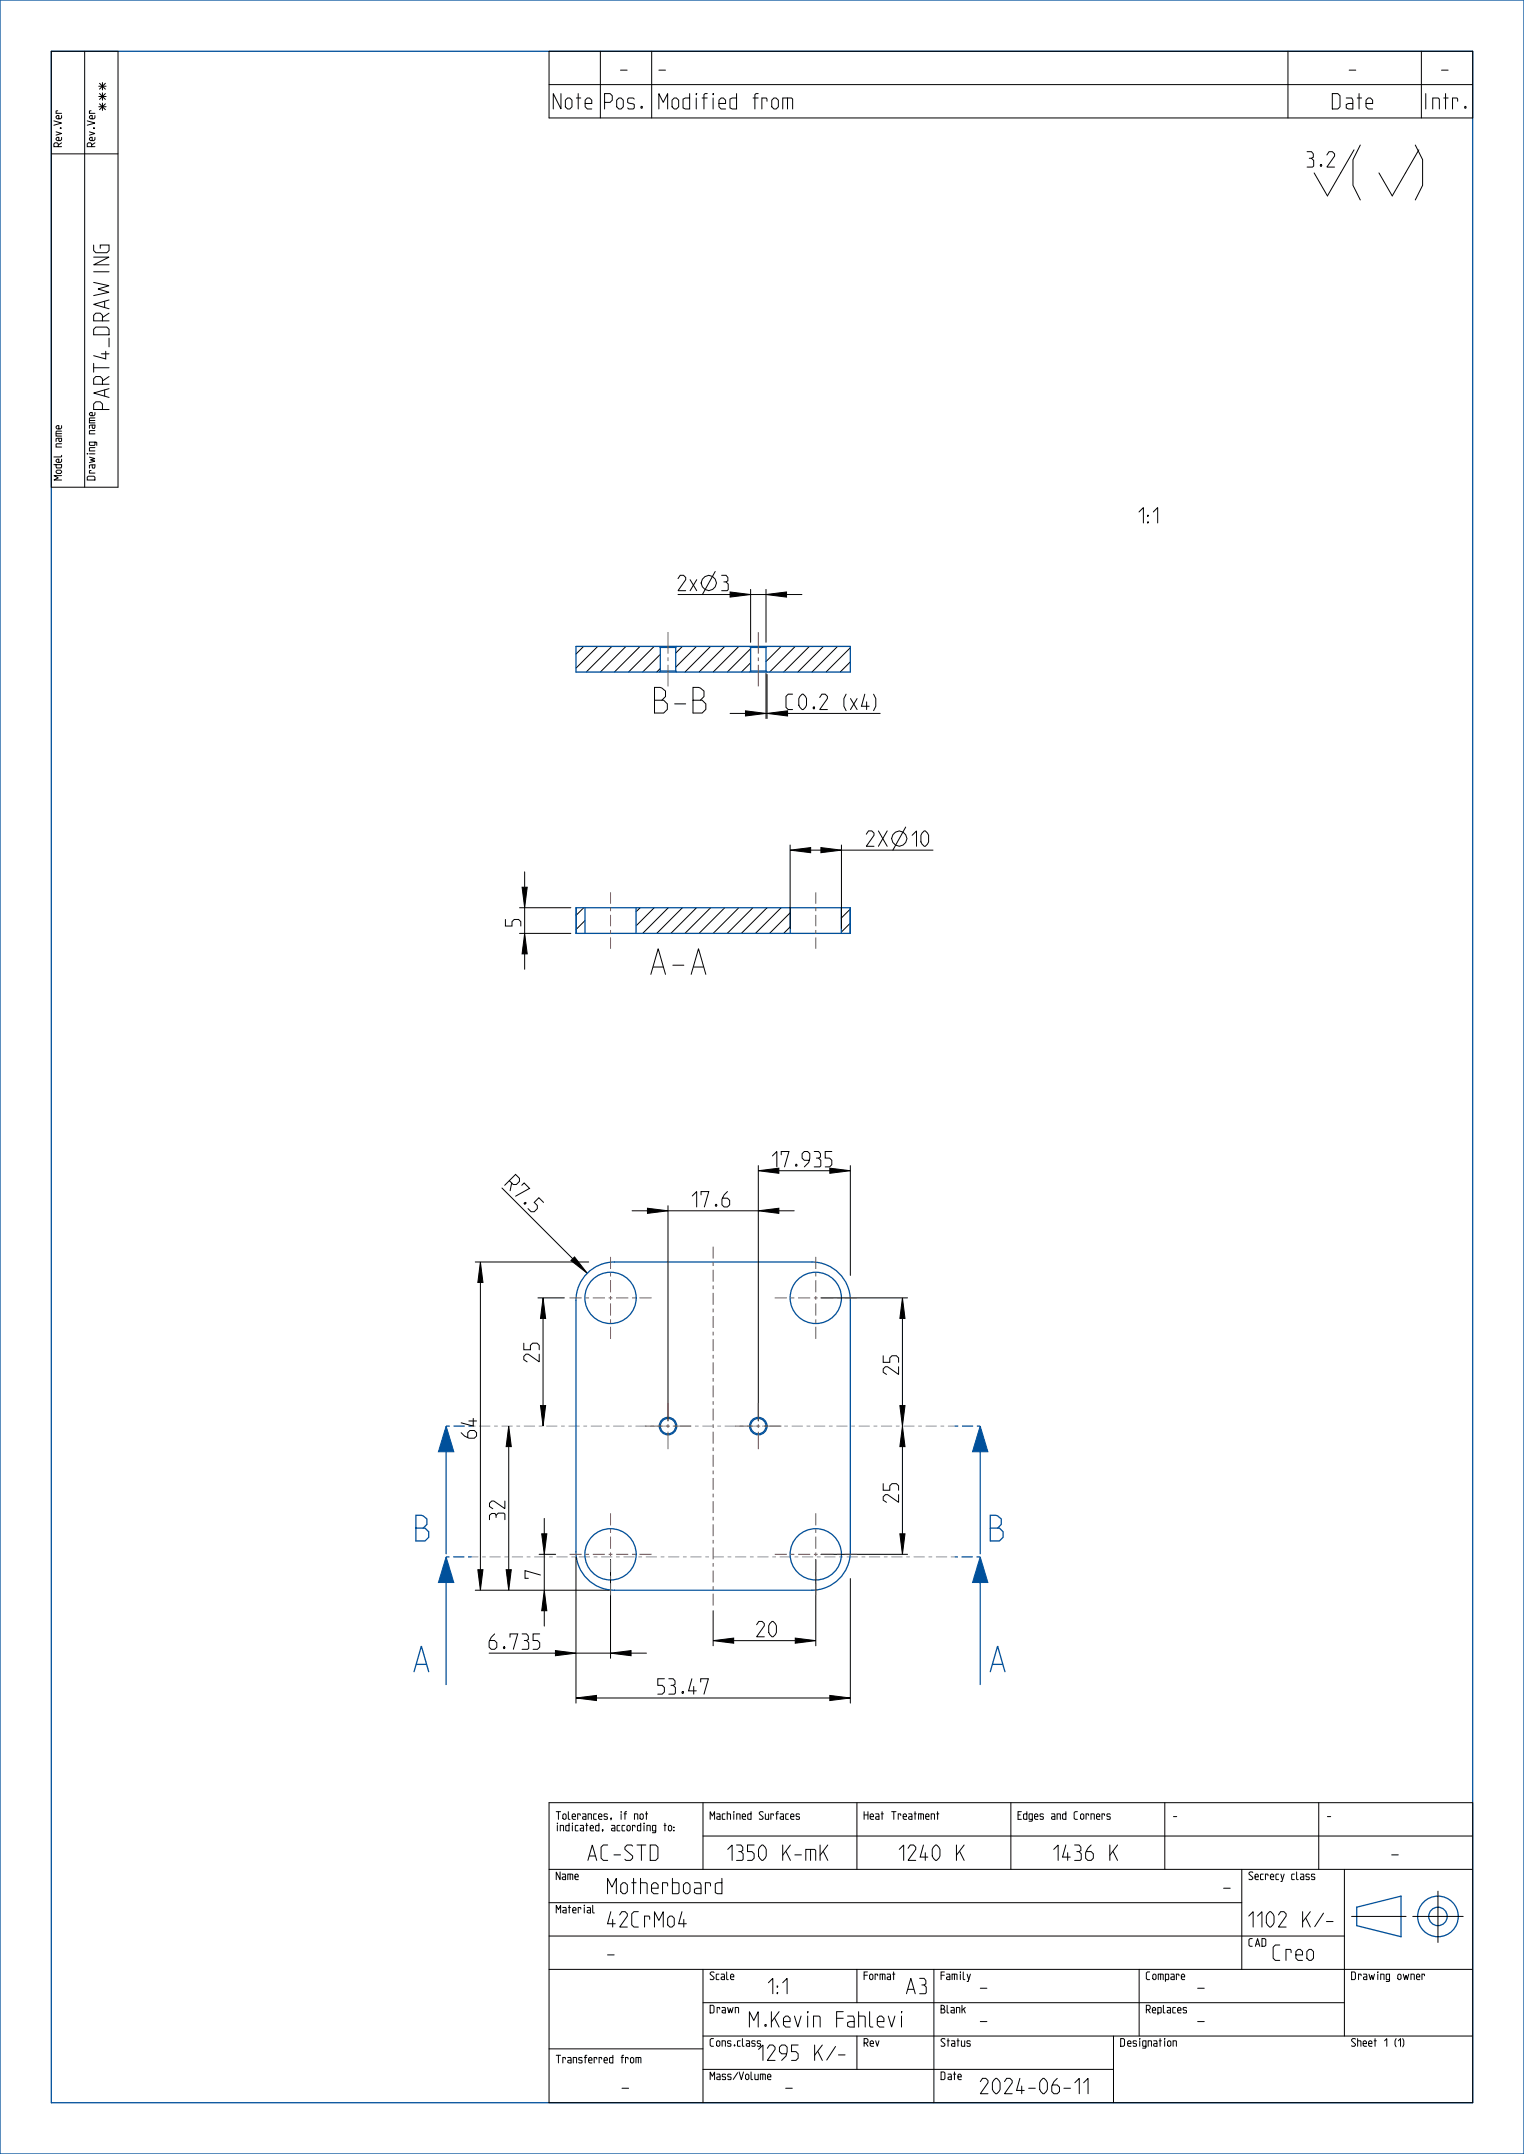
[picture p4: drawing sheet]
<svg xmlns="http://www.w3.org/2000/svg" width="297mm" height="420mm" viewBox="0 0 297 420" stroke-linecap="round" stroke-linejoin="round" font-family="sans-serif">
<g fill="none" stroke="#000" stroke-width=".19">
<path d="M113.7 126l-1.5 1.5M116.5 126l-4.3 4.3M119.2 126l-5 5M122 126l-5 5M124.7 126l-5 5M127.5 126l-5 5M128.7 127.6l-3.5 3.4M128.7 130.3l-.7 .7M133 126l-1.3 1.3M135.7 126l-4 4.1M138.5 126l-5 5M141.2 126l-5 5"/>
<path d="M144 126l-5 5M146.3 126.5l-4.6 4.5M146.3 129.2l-1.8 1.8M152.2 126l-2.9 3M155 126l-5 5M157.7 126l-5 5M160.5 126l-5 5M163.2 126l-5 5M165.7 126.3l-4.7 4.7M165.7 129.1l-2 1.9M113.8 177l-1.5 1.4M114 179.5l-1.7 1.7"/>
<path d="M124.7 177l-.7 .8M127.5 177l-3.5 3.5M130.2 177l-5 5M133 177l-5 5M135.7 177l-5 5M138.5 177l-5 5M141.2 177l-5 5M144 177l-5 5M146.7 177l-5 5M149.5 177l-5 5M152.2 177l-5 5M154 178l-4 4"/>
<path d="M165.6 177.3l-1.6 1.7M154 180.7l-1.3 1.3M165.6 180.1l-1.6 1.7"/>
</g>
<path d="M191 303.6l1.5 5h-3z" fill="#00509b"/>
<path d="M191 303.6l1.5 5h-3z" fill="none" stroke="#00509b" stroke-width=".19"/>
<path d="M193 326l1.4-5 1.4 5M193.5 324.5h1.9" fill="none" stroke="#00509b" stroke-width=".25"/>
<path d="M86.9 303.6l1.5 5h-3z" fill="#00509b"/>
<path d="M86.9 303.6l1.5 5h-3z" fill="none" stroke="#00509b" stroke-width=".19"/>
<path d="M80.7 326l1.4-5 1.4 5M81.2 324.5h1.9" fill="none" stroke="#00509b" stroke-width=".25"/>
<path d="M86.9 278.1l1.5 5h-3z" fill="#00509b"/>
<path d="M86.9 278.1l1.5 5h-3z" fill="none" stroke="#00509b" stroke-width=".19"/>
<path d="M81 298h1.5l.7-.8v-1l-.7-.6-.4-.1h-1.1v5h1.8l.7-.8v-1l-.7-.7h-.3" fill="none" stroke="#00509b" stroke-width=".25"/>
<path d="M191 278.1l1.5 5h-3z" fill="#00509b"/>
<path d="M191 278.1l1.5 5h-3z" fill="none" stroke="#00509b" stroke-width=".19"/>
<g fill="none" stroke="#00509b" stroke-width=".25">
<path d="M0 0h297v420h-297zM10 10h277v400h-277zM112.2 126h53.5v5h-53.5zM128.5 126l.2 .2M128.7 126.2v4.6M128.7 130.8l-.2 .2M128.7 130.8h3M128.7 126.2h3M131.7 126.2v4.6M131.7 130.8l.2 .2M131.9 126l-.2 .2M146.1 126l.2 .2"/>
<path d="M146.3 130.8h3M146.3 126.2h3M146.3 126.2v4.6M146.3 130.8l-.2 .2M149.3 130.8l.2 .2M149.3 126.2v4.6M149.5 126l-.2 .2M112.2 177h53.5v5h-53.5zM112.3 177v5M114 177v5M124 177v5M154 177v5"/>
<path d="M164 177v5M165.6 177v5M114.8 247.9a7.5 7.5 0 0 1 4.9-1.8h38.5a7.5 7.5 0 0 1 7.5 7.5v49a7.5 7.5 0 0 1-7.5 7.5h-38.5a7.5 7.5 0 0 1-7.5-7.5v-49a7.5 7.5 0 0 1 2.6-5.7zM86.9 283.1v19.9M191 283.1v19.9M193 298h1.4l.7-.8v-1l-.7-.6-1.4-.1v5h1.8l.7-.8v-1l-.7-.7h-.4M86.9 308.6v19.9M191 308.6v19.9M264.4 371.9l8.6-2.2v7.9l-8.6-2.1z"/>
<circle cx="119" cy="253.1" r="5"/>
<circle cx="159" cy="253.1" r="5"/>
<circle cx="130.2" cy="278.1" r="1.7"/>
<circle cx="130.2" cy="278.1" r="1.5"/>
<circle cx="147.8" cy="278.1" r="1.7"/>
<circle cx="147.8" cy="278.1" r="1.5"/>
<circle cx="119" cy="303.1" r="5"/>
<circle cx="159" cy="303.1" r="5"/>
<circle cx="280.2" cy="373.7" r="4"/>
<circle cx="280.2" cy="373.7" r="1.8"/>
</g>
<path d="M86.9 278.1h5M186 278.1h5M91.9 303.6h-5M191 303.6h-5" fill="none" stroke="#00509b" stroke-width=".25" stroke-dasharray=".7 .7 2.2 .7" stroke-linecap="butt"/>
<path d="M91.9 278.1h94.1M186 303.6h-94.1" fill="none" stroke="#9196a0" stroke-width=".19" stroke-dasharray=".7 .7 2.2 .7" stroke-linecap="butt"/>
<g fill="#000">
<path d="M142.3 115.4l4 .5-4 .5zM149.3 115.9l4-.5v1zM145.3 138.6l4 .5-4 .5zM149.5 139.1l4-.5v1zM101.7 173h1l-.5 4zM154 165.8l4-.5v1zM160 165.3l4 .5-4 .5zM102.2 182l.5 4h-1zM126.2 235.6l4 .5-4 .5zM147.8 228.3l4-.5v1zM147.8 236.1l4-.5v1zM161.7 227.8l4 .5-4 .5z"/>
<path d="M93.6 246.1l.5 4h-1zM105.8 253.1l.5 4h-1zM112 245.1l2.4 3.2-3.1-2.5zM175.9 253.1l.5 4h-1zM99.1 278.1l.5 4h-1zM105.3 274.1h1l-.5 4zM175.9 278.1l.5 4h-1zM175.4 274.1h1l-.5 4zM93.1 306.1h1l-.5 4zM98.6 306.1h1l-.5 4zM106.1 310.1l.5 4h-1zM105.6 299.1h1l-.5 4z"/>
<path d="M139 319.9l4-.5v1zM155 319.4l4 .5-4 .5zM175.4 299.1h1l-.5 4zM112.2 331.1l4-.5v1zM108.2 321.8l4 .5-4 .5zM119 322.3l4-.5v1zM161.7 330.6l4 .5-4 .5z"/>
</g>
<g fill="none" stroke="#000" stroke-width=".19">
<path d="M10 10h13v85h-13zM16.5 10v85M107 10h180v13h-180zM107 16.5h180M117 10v13M127 10v13M251 10v13M277 10v13M10 30h13M263.9 29.2l-5.2 9-2.6-4.5M18.2 47.8v1l.5 .5h2.1l.5-.5v-1h-1.8v.6M132.1 115.9h10.2"/>
<path d="M139.4 111.4l-2.5 4.5M142.3 115.4l4 .5-4 .5zM146.3 114.9v10.3M146.3 115.9h3M149.3 115.9l4-.5v1zM149.3 114.9v10.3M153.3 115.9h3M142.3 139.1h3M145.3 138.6l4 .5-4 .5zM149.3 139.1h.2M149.3 131.3v8.8M149.5 139.1l4-.5v1z"/>
<path d="M149.5 131.5v8.6M153.5 139.1h18M101.2 177h10M101.7 173h1l-.5 4zM102.2 170v3M102.2 177v5M154 165.8l4-.5v1zM154 164.8v16.2M158 165.8h2M160 165.3l4 .5-4 .5zM164 165.8h17.8M164 164.8v16.2"/>
<path d="M176.5 161.3l-2.5 4.5M101.2 182h10M102.2 182l.5 4h-1zM102.2 186v3M97.8 231.6l13.8 13.8M123.2 236.1h3M126.2 235.6l4 .5-4 .5zM130.2 235.1v42M130.2 236.1h17.6M147.8 228.3l4-.5v1zM147.8 236.1l4-.5v1zM147.8 227.3v49.8"/>
<path d="M151.8 236.1h3M151.8 228.3h9.9M161.7 227.8l4 .5-4 .5zM165.7 227.3v21.4M92.6 246.1h22.1M93.6 246.1l.5 4h-1zM93.6 250.1v56M104.8 253.1h5.2M105.8 253.1l.5 4h-1zM105.8 257.1v17M112 245.1l2.4 3.2-3.1-2.5zM160 253.1h16.9"/>
<path d="M175.9 253.1l.5 4h-1zM175.9 257.1v17M99.1 278.1l.5 4h-1zM105.3 274.1h1l-.5 4zM175.4 274.1h1l-.5 4zM175.9 278.1l.5 4h-1zM99.1 282.1v24M105.6 299.1h1l-.5 4zM106.1 296.1v3M175.4 299.1h1l-.5 4zM175.9 282.1v17M92.6 310.1h26.1"/>
<path d="M93.1 306.1h1l-.5 4zM98.6 306.1h1l-.5 4zM105.1 303.1h3.2M106.1 310.1l.5 4h-1zM106.1 303.1v7M106.1 314.1v3M112.2 303.6v28.5M119 304.1v19.2M139 319.9l4-.5v1zM139 314.1v6.8M143 319.9h12M155 319.4l4 .5-4 .5z"/>
<path d="M159 304.1v16.8M160 303.1h16.9M165.7 307.8v24.3M95.3 322.3h12.9M108.2 321.8l4 .5-4 .5zM112.2 331.1l4-.5v1zM112.2 322.3h6.8M116.2 331.1h45.5M119 322.3l4-.5v1zM123 322.3h3M161.7 330.6l4 .5-4 .5zM107 351.5h180v58.5h-180z"/>
<path d="M137 358h150M137 351.5v13M167 351.5v13M197 351.5v13M227 351.5v13M257 351.5v13M107 364.5h180M107 371h135M107 377.5h155M242 364.5v19.5M262 364.5v32.5M263.4 373.7h10.6"/>
<path d="M275.3 373.7h9.8M280.2 368.7v10M107 384h180M107 399.5h30M137 390.5h125M137 397h150M137 384v26M167 384v6.5M167 397v6.5M182 384v26M217 397v13M222 384v13"/>
<path d="M137 403.5h80"/>
<circle cx="138.1" cy="113.7" r="1.47"/>
<circle cx="175.2" cy="163.5" r="1.47"/>
</g>
<!-- layer: DTM_AXIS -->
<g fill="none" stroke="#785055" stroke-width=".19">
<path d="M130.2 123.2v4.3M130.2 128.2v.7M130.2 129.6v4.2M147.8 123.2v4.3M147.8 128.2v.7M147.8 129.6v4.2M119 174v2.2M119 176.9v.8M119 178.4v2.2M159 174v2.2M159 176.9v.8M159 178.4v2.2"/>
<path d="M119 181.3v.8M119 182.8v2.2M159 181.3v.8M159 182.8v2.2M111 253.1h2.3M114.1 253.1h.7M115.5 253.1h2.4M118.6 253.1h.7M119 245.1v2.3M119 248.2v.7M119 249.6v2.4M119 252.7v.7"/>
<path d="M119 254.2v2.3M119 257.3v.7M119 258.7v2.4M120.1 253.1h2.3M123.2 253.1h.7M124.6 253.1h2.4M139 243.1v2.3M139 246.1v.8M139 247.6v2.3M139 250.6v.8M139 252.1v2.3M139 255.2v.7"/>
<path d="M139 256.6v2.3M139 259.7v.7M151 253.1h2.3M154.1 253.1h.7M155.5 253.1h2.4M158.6 253.1h.7M159 245.1v2.3M159 248.2v.7M159 249.6v2.4M159 252.7v.7M159 254.2v2.3M159 257.3v.7"/>
<path d="M159 258.7v2.4M160.1 253.1h2.3M163.2 253.1h.7M164.6 253.1h2.4M125.7 278.1h3.4M129.8 278.1h.7M130.2 273.6v3.4M130.2 277.7v.7M130.2 279.2v3.4M131.3 278.1h3.4M139 261.1v2.4M139 264.2v.7"/>
<path d="M139 265.6v2.4M139 268.7v.7M139 270.1v2.4M139 273.2v.7M139 274.6v2.4M139 277.7v.7M139 279.2v2.3M143.3 278.1h3.4M147.4 278.1h.7M147.8 273.6v3.4M147.8 277.7v.7M147.8 279.2v3.4"/>
<path d="M148.9 278.1h3.4M119 295.1v2.3M119 298.2v.7M119 299.6v2.4M139 282.2v.7M139 283.7v2.3M139 286.7v.8M139 288.2v2.3M139 291.2v.8M139 292.7v2.3M139 295.8v.7M139 297.2v2.3"/>
<path d="M159 295.1v2.3M159 298.2v.7M159 299.6v2.4M111 303.1h2.3M114.1 303.1h.7M115.5 303.1h2.4M118.6 303.1h.7M119 302.7v.7M119 304.2v2.3M119 307.3v.7M119 308.7v2.4M120.1 303.1h2.3"/>
<path d="M123.2 303.1h.7M124.6 303.1h2.4M139 300.3v.7M139 301.7v2.3M139 304.8v.7M139 306.2v2.4M139 309.3v.7M139 310.7v2.4M151 303.1h2.3M154.1 303.1h.7M155.5 303.1h2.4M158.6 303.1h.7"/>
<path d="M159 302.7v.7M159 304.2v2.3M159 307.3v.7M159 308.7v2.4M160.1 303.1h2.3M163.2 303.1h.7M164.6 303.1h2.4"/>
</g>
<text font-size="13" x="263.7" y="38.3">( )</text>
<g font-size="6.5">
<text x="127.3" y="139">B-B</text>
<text x="127.3" y="190">A-A</text>
</g>
<g font-size="3.9">
<text x="120.8" y="14.7">-</text>
<text x="128.4" y="14.7">-</text>
<text x="262.8" y="14.7">-</text>
<text x="280.8" y="14.7">-</text>
<text x="21.3" y="21.5" transform="rotate(-90 21.3 21.5)">***</text>
<text x="107.3" y="21.2">Note</text>
<text x="117.3" y="21.2">Pos.</text>
<text x="128.4" y="21.2">Modified from</text>
<text x="259.3" y="21.2">Date</text>
<text x="276.1" y="21.2">Intr.</text>
<text x="254.7" y="32.6">3.2</text>
<text x="21.3" y="79.8" transform="rotate(-90 21.3 79.8)">PART4_DRAWING</text>
<text x="219.4" y="102">1:1</text>
<text x="132.1" y="115.2">2x</text>
<text x="140.6" y="115.2">3</text>
<text x="153.2" y="138.4">C0.2 (x4)</text>
<text x="168.8" y="165">2X</text>
<text x="177.8" y="165">10</text>
<text x="101.5" y="180.6" transform="rotate(-90 101.5 180.6)">5</text>
<text x="150.5" y="227.5">17.935</text>
<text x="98.4" y="231.1" transform="rotate(45 98.4 231.1)">R7.5</text>
<text x="134.9" y="235.3">17.6</text>
<text x="105.1" y="265.5" transform="rotate(-90 105.1 265.5)">25</text>
<text x="175.1" y="268" transform="rotate(-90 175.1 268)">25</text>
<text x="92.9" y="280.4" transform="rotate(-90 92.9 280.4)">64</text>
<text x="175.1" y="292.9" transform="rotate(-90 175.1 292.9)">25</text>
<text x="98.4" y="296.3" transform="rotate(-90 98.4 296.3)">32</text>
<text x="105.3" y="307.7" transform="rotate(-90 105.3 307.7)">7</text>
<text x="95.3" y="321.6">6.735</text>
<text x="147.5" y="319.2">20</text>
<text x="128.2" y="330.3">53.47</text>
<text x="115" y="362.7">AC-STD</text>
<text x="141.5" y="362.7">1350 K-mK</text>
<text x="175" y="362.7">1240 K</text>
<text x="205" y="362.7">1436 K</text>
<text x="270.8" y="362.7">-</text>
<text x="117.8" y="369.2">Motherboard</text>
<text x="238.3" y="369.2">-</text>
<text x="117.8" y="375.7">42CrMo4</text>
<text x="242.6" y="375.7">1102 K/-</text>
<text x="118.4" y="382.2">-</text>
<text x="248.1" y="382.2">Creo</text>
<text x="148.5" y="388.7">1:1</text>
<text x="176.6" y="388.7">A3</text>
<text x="191" y="388.7">-</text>
<text x="233.4" y="388.7">-</text>
<text x="145.4" y="395.2">M.Kevin Fahlevi</text>
<text x="191" y="395.2">-</text>
<text x="233.4" y="395.2">-</text>
<text x="147.8" y="401.7">1295 K/-</text>
<text x="120.8" y="408.2">-</text>
<text x="153.1" y="408.2">-</text>
<text x="190.4" y="408.2">2024-06-11</text>
</g>
<g font-size="2">
<text x="12" y="28.6" transform="rotate(-90 12 28.6)">Rev.Ver</text>
<text x="18.5" y="28.6" transform="rotate(-90 18.5 28.6)">Rev.Ver</text>
<text x="12" y="93.6" transform="rotate(-90 12 93.6)">Model name</text>
<text x="18.5" y="93.6" transform="rotate(-90 18.5 93.6)">Drawing name</text>
<text x="108.4" y="354.7">Tolerances, if not</text>
<text x="108.4" y="357">indicated, according to:</text>
<text x="138.4" y="354.7">Machined Surfaces</text>
<text x="168.4" y="354.7">Heat Treatment</text>
<text x="198.4" y="354.7">Edges and Corners</text>
<text x="228.4" y="354.7">-</text>
<text x="258.4" y="354.7">-</text>
<text x="108.4" y="366.5">Name</text>
<text x="243.4" y="366.5">Secrecy class</text>
<text x="108.4" y="373">Material</text>
<text x="243.4" y="379.5">CAD</text>
<text x="138.4" y="386">Scale</text>
<text x="168.4" y="386">Format</text>
<text x="183.4" y="386">Family</text>
<text x="223.4" y="386">Compare</text>
<text x="263.4" y="386">Drawing owner</text>
<text x="138.4" y="392.5">Drawn</text>
<text x="183.4" y="392.5">Blank</text>
<text x="223.4" y="392.5">Replaces</text>
<text x="138.4" y="399">Cons.class</text>
<text x="168.4" y="399">Rev</text>
<text x="183.4" y="399">Status</text>
<text x="218.4" y="399">Designation</text>
<text x="263.4" y="399">Sheet 1 (1)</text>
<text x="108.4" y="402.2">Transferred from</text>
<text x="138.4" y="405.5">Mass/Volume</text>
<text x="183.4" y="405.5">Date</text>
</g>
</svg>
